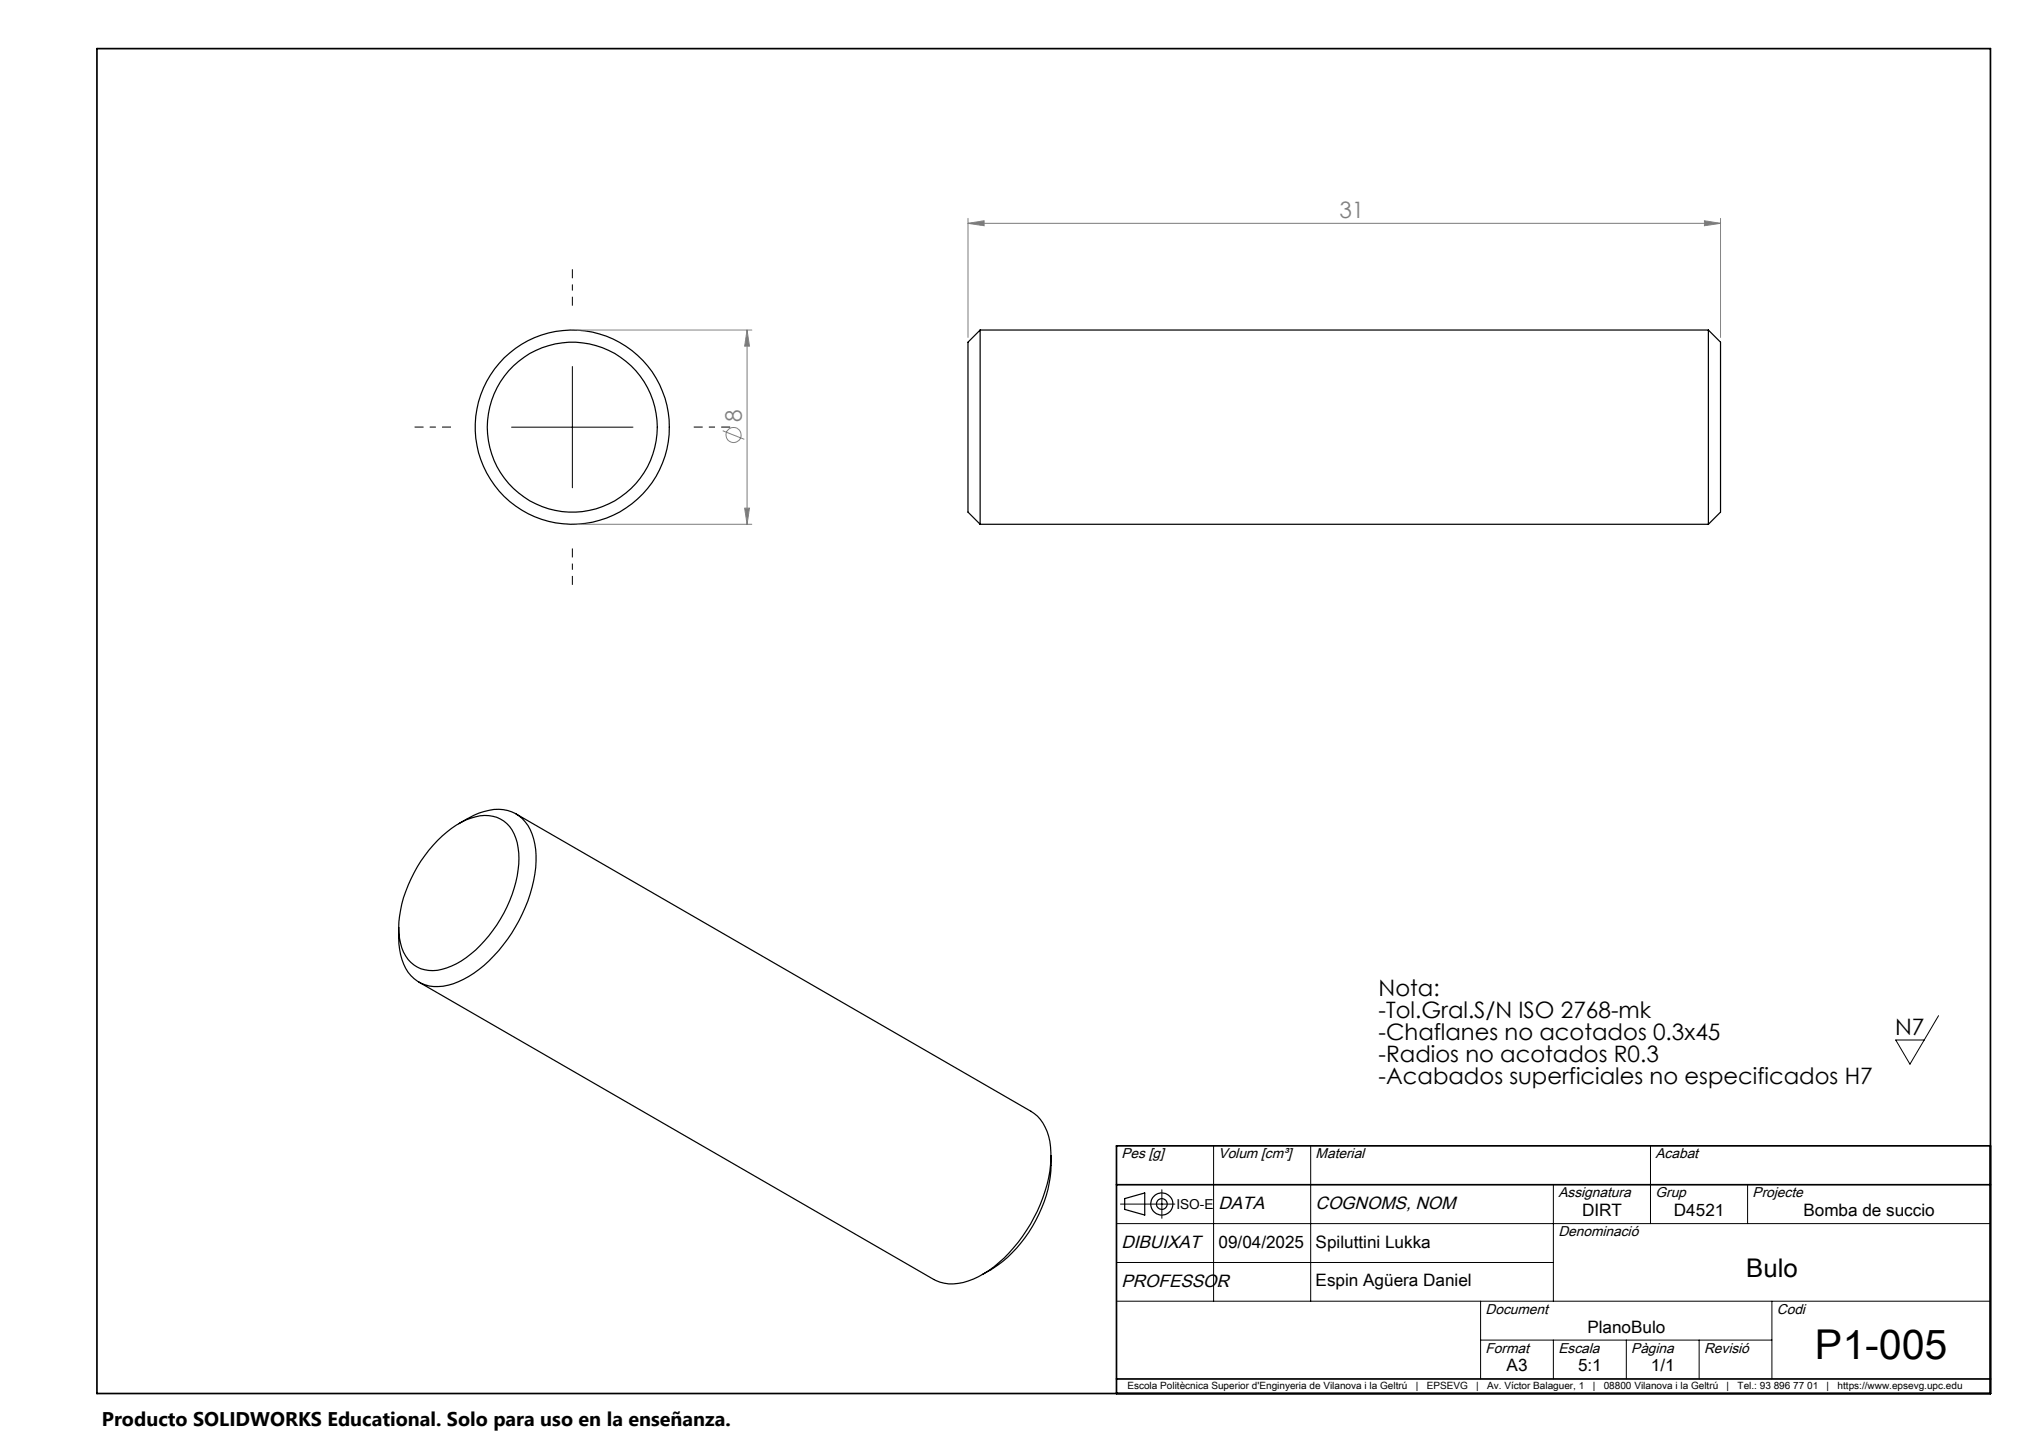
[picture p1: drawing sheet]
<svg xmlns="http://www.w3.org/2000/svg" width="420mm" height="297mm" viewBox="0 0 420 297" stroke-linecap="round" stroke-linejoin="round" font-family="sans-serif">
<g fill="none" stroke="#000" stroke-width=".25">
<path d="M201.9 68v40M201.9 68l-2.5 2.5v35l2.5 2.5M201.9 68h150M351.9 68v40M351.9 68l2.5 2.5v35l-2.5 2.5M201.9 108h150M90.1 173.1a15.2 15.2 0 0 1 9.7-5.1 6.6 6.6 0 0 1 6.7 5.6 21.8 21.8 0 0 1-2.7 14.5 24.6 24.6 0 0 1-10.8 10.9 7.7 7.7 0 0 1-7.7-.2 8.4 8.4 0 0 1-3.1-6.6 26.7 26.7 0 0 1 7-18.1zM94.5 169.6l1.8-1a10.9 10.9 0 0 1 9.1-1.4 8.2 8.2 0 0 1 4.8 6.7 26.1 26.1 0 0 1-4 17 26.2 26.2 0 0 1-12.9 11.7 7.7 7.7 0 0 1-9.2-2.3 12.5 12.5 0 0 1-2-7.2v-2M106.3 167.6l106 61.3a9.7 9.7 0 0 1 4.2 8.5 29.7 29.7 0 0 1-5.9 17.3 24.7 24.7 0 0 1-11.2 9.1 8.4 8.4 0 0 1-7.1-.3l-106-61.2M216.5 238a27.5 27.5 0 0 1-8.9 20.9l-2 1.6-3.2 2M231.7 246.9l4.1-1.2v4.6l-4.1-1.2z"/>
<circle cx="117.9" cy="88" r="20"/>
<circle cx="117.9" cy="88" r="17.5"/>
<circle cx="239.3" cy="248" r="1.11"/>
<circle cx="239.3" cy="248" r="2.28"/>
</g>
<g fill="none" stroke="#808080" stroke-width=".21">
<path d="M199.4 46l3.3-.5v1zM199.4 45v24.5M199.4 46h155M351.1 45.5l3.3 .5-3.3 .5zM354.4 45v24.5M118.9 68h36M153.9 68l.5 3.3h-1zM153.9 68v40M148.9 88.7l4.4 1.8M118.9 108h36M153.4 104.7h1l-.5 3.3z"/>
<circle cx="151.1" cy="89.6" r="1.56"/>
</g>
<path d="M117.9 63v-7.5M92.9 88h-7.5M142.9 88h7.5M117.9 113v7.5" fill="none" stroke="#000" stroke-width=".21" stroke-dasharray="15.2 1.3 1.3 1.3" stroke-dashoffset="13.4" stroke-linecap="butt"/>
<g fill="none" stroke="#000" stroke-width=".21">
<path d="M117.9 75.5v25M105.4 88h25M399.3 209.2l-5.9 10-2.9-5h5.9M250 236v32M270 236v32M340 236v16M230 252h180M230.8 248h11.2M239.3 245v5.9M320 244v24M360 244v8M230 268h180"/>
<path d="M230 260h90M305 268v16M305 276h60M320 276v8M335 276v8M350 276v8M365 268v16"/>
</g>
<path d="M20 10h390v277h-390zM410 236h-180v51M230 244h180M230 284h180" fill="none" stroke="#000" stroke-width=".35"/>
<g fill="#808080">
<path d="M199.4 46l3.3-.5v1zM351.1 45.5l3.3 .5-3.3 .5z"/>
<path d="M153.9 68l.5 3.3h-1zM153.4 104.7h1l-.5 3.3z"/>
</g>
<text font-size="8.5" x="373.9" y="279.8">P1-005</text>
<text font-size="5.3" x="359.7" y="263">Bulo</text>
<g font-size="4.7" fill="#808080">
<text x="275.9" y="45">31</text>
<text x="152.8" y="87" transform="rotate(-90 152.8 87)">8</text>
</g>
<g font-size="4.7">
<text x="284" y="205.1">Nota:</text>
<text x="284" y="209.6">-Tol.Gral.S/N ISO 2768-mk</text>
<text x="284" y="214.1">-Chaflanes no acotados 0.3x45</text>
<text x="390.4" y="213.2">N7</text>
<text x="284" y="218.6">-Radios no acotados R0.3</text>
<text x="284" y="223.2">-Acabados superficiales no especificados H7</text>
</g>
<text font-size="4.1" x="21" y="293.7">Producto SOLIDWORKS Educational. Solo para uso en la enseñanza.</text>
<g font-size="3.7">
<text x="251" y="249">DATA</text>
<text x="271" y="249">COGNOMS, NOM</text>
<text x="231" y="257">DIBUIXAT</text>
<text x="231" y="265">PROFESSOR</text>
</g>
<g font-size="3.5">
<text x="325.9" y="250.5">DIRT</text>
<text x="344.8" y="250.5">D4521</text>
<text x="371.5" y="250.5">Bomba de succio</text>
<text x="251" y="257">09/04/2025</text>
<text x="271" y="257">Spiluttini Lukka</text>
<text x="251" y="265">.</text>
<text x="271" y="265">Espin Agüera Daniel</text>
<text x="327" y="274.5">PlanoBulo</text>
<text x="310.3" y="282.5">A3</text>
<text x="325.1" y="282.5">5:1</text>
<text x="340.1" y="282.5">1/1</text>
</g>
<g font-size="2.9">
<text x="231" y="238.6">Pes [g]</text>
<text x="251" y="238.6">Volum [cm³]</text>
<text x="271" y="238.6">Material</text>
<text x="341" y="238.6">Acabat</text>
<text x="321" y="246.6">Assignatura</text>
<text x="341" y="246.6">Grup</text>
<text x="361" y="246.6">Projecte</text>
<text x="321" y="254.6">Denominació</text>
<text x="306" y="270.6">Document</text>
<text x="366" y="270.6">Codi</text>
<text x="306" y="278.6">Format</text>
<text x="321" y="278.6">Escala</text>
<text x="336" y="278.6">Pàgina</text>
<text x="351" y="278.6">Revisió</text>
</g>
<text font-size="2.8" x="242.3" y="249">ISO-E</text>
<g font-size="2.1">
<text x="232.2" y="286.1">Escola Politècnica Superior d'Enginyeria de Vilanova i la Geltrú</text>
<text x="291.6" y="286.1">|</text>
<text x="293.9" y="286.1">EPSEVG</text>
<text x="304.1" y="286.1">|</text>
<text x="306.3" y="286.1">Av. Víctor Balaguer, 1</text>
<text x="328.1" y="286.1">|</text>
<text x="330.3" y="286.1">08800 Vilanova i la Geltrú</text>
<text x="355.7" y="286.1">|</text>
<text x="357.9" y="286.1">Tel.: 93 896 77 01</text>
<text x="376.2" y="286.1">|</text>
<text x="378.5" y="286.1">https://www.epsevg.upc.edu</text>
</g>
</svg>
